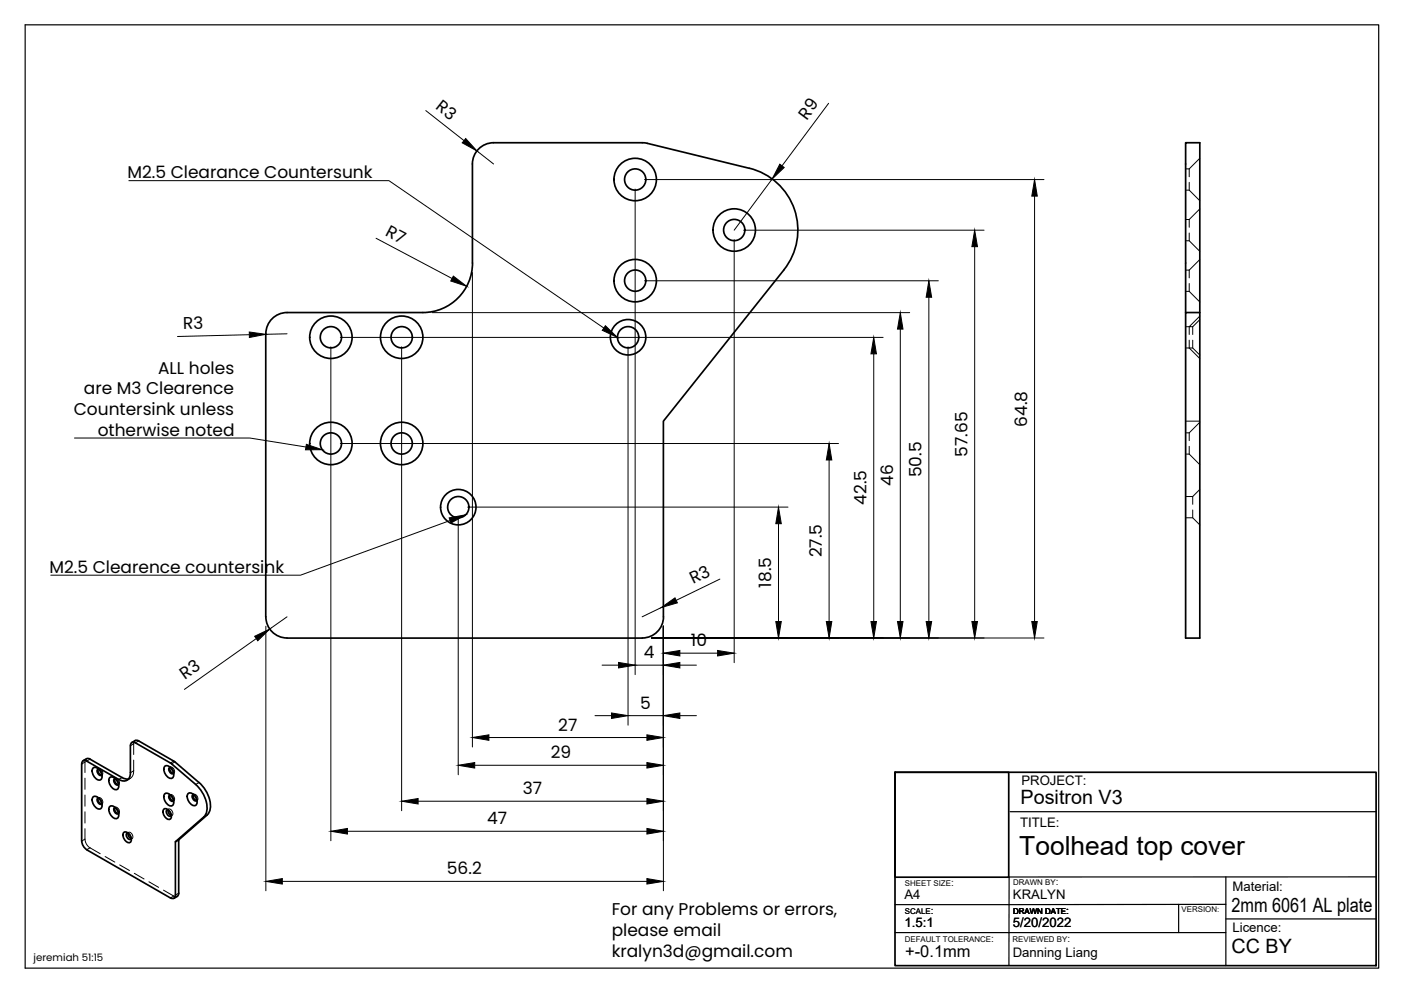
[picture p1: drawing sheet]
<svg xmlns="http://www.w3.org/2000/svg" width="297mm" height="210mm" viewBox="0 0 297 210" stroke-linecap="round" stroke-linejoin="round" font-family="sans-serif">
<!-- layer: Visible -->
<g fill="none" stroke="#000" stroke-width=".36">
<path d="M104.7 30.3a4.5 4.5 0 0 0-4.5 4.5v21a10.5 10.5 0 0 1-10.5 10.5h-28.8a4.5 4.5 0 0 0-4.6 4.5l.1 60a4.5 4.5 0 0 0 4.5 4.5h75.3a4.5 4.5 0 0 0 4.5-4.5v-41.5l25.5-32.1a13.5 13.5 0 0 0-7.3-21.5l-22.2-5.4h-32.1M251.4 66.3v-36h3v105h-3v-69h3M28 157.4l.9-.5 .5 .2 7.4 4.3 5.4 4.5a6.5 6.5 0 0 1 2.3 6.1l-.6 .8M28.7 157.5l7.7 4.4M28.7 157.5a.65 .65 0 0 0-.7-.1 .65 .65 0 0 0-.4 .7l.1 5.7a1.52 1.52 0 0 1-.8 1.6 1.52 1.52 0 0 1-1.7-.1l-6.8-3.9a.65 .65 0 0 0-.8-.1 .65 .65 0 0 0-.3 .7v16.3a2.43 2.43 0 0 0 1.1 1.9l17.7 10.2a.64 .64 0 0 0 .8 0 .64 .64 0 0 0 .3-.6v-11.3l6-5.3M19.1 161l6.8 3.9 .7 .2 .6 .1M19.1 160.9l-.5-.1-1 .5M19.7 169a1.28 1.28 0 0 1 1.7 1 1.14 1.14 0 0 1-.2 1.5 1.85 1.85 0 0 1-1.5-2.5zM19.7 162.8a1.28 1.28 0 0 1 1.7 1 1.14 1.14 0 0 1-.2 1.6 1.85 1.85 0 0 1-1.5-2.6zM20.8 163.1a.97 .97 0 0 0 .8 1.2M20.8 169.2a.97 .97 0 0 0 .8 1.2M20.9 163.1h-.2a.89 .89 0 0 0 .8 1.3l.1-.1"/>
<path d="M20.9 169.2h-.2a.89 .89 0 0 0 .8 1.3l.1-.1M23.3 164.9a1.28 1.28 0 0 1 1.7 .9 1.14 1.14 0 0 1-.3 1.6 1.85 1.85 0 0 1-1.4-2.5zM23.3 171a1.28 1.28 0 0 1 1.7 1 1.14 1.14 0 0 1-.3 1.6 1.85 1.85 0 0 1-1.4-2.6zM24.4 165.1a.97 .97 0 0 0 .7 1.3M24.4 171.2a.97 .97 0 0 0 .7 1.3M24.4 165.1h-.2a.89 .89 0 0 0 .8 1.3l.1-.1M24.4 171.2l-.2 .1a.89 .89 0 0 0 .8 1.3l.1-.2M26.3 176.4a1.45 1.45 0 0 1 1.3 2.2 1.45 1.45 0 0 1-1.3-2.2zM27.1 176.6l.2 .7 .5 .5-.1 .2a.85 .85 0 0 1-.8-1.3l.2-.1M34.8 171.5a1.45 1.45 0 0 1 1.3 2.2 1.45 1.45 0 0 1-1.3-2.2zM34.9 168.3a1.28 1.28 0 0 1 1.7 1 1.14 1.14 0 0 1-.2 1.6 1.85 1.85 0 0 1-1.5-2.6zM34.9 162.5a1.28 1.28 0 0 1 1.7 1 1.14 1.14 0 0 1-.2 1.5 1.85 1.85 0 0 1-1.5-2.5z"/>
<path d="M35.6 171.7h-.2a.85 .85 0 0 0 .8 1.3l.1-.1-.5-.5-.2-.7M36 162.7a.9 .9 0 0 0 .8 1.2l-.1 .2a.89 .89 0 0 1-.8-1.3l.2-.1M36 168.5a.97 .97 0 0 0 .8 1.3M36.1 168.5l-.2 .1a.89 .89 0 0 0 .8 1.3l.1-.1M36.4 162l5.1 4.3a6.5 6.5 0 0 1 2.2 6.1l-.5 .8M37.9 178.1l-.7 .4M37.9 178.1v11.3M39.9 168.3a1.28 1.28 0 0 1 1.7 .9 1.14 1.14 0 0 1-.2 1.6 1.85 1.85 0 0 1-1.5-2.5zM41.7 169.7l-.1 .1a.89 .89 0 0 1-.7-1.3h.1a.91 .91 0 0 0 .7 1.2M43.9 172.8l-6 5.3M37.9 189.4l-.1 .5-.9 .6"/>
<circle cx="134.7" cy="38.1" r="2.25"/>
<circle cx="134.7" cy="38.1" r="4.5"/>
<circle cx="134.7" cy="59.5" r="2.25"/>
<circle cx="134.7" cy="59.5" r="4.5"/>
<circle cx="155.7" cy="48.8" r="2.25"/>
<circle cx="155.7" cy="48.8" r="4.5"/>
<circle cx="70.2" cy="71.5" r="2.25"/>
<circle cx="70.2" cy="71.5" r="4.5"/>
<circle cx="85.2" cy="71.5" r="2.25"/>
<circle cx="85.2" cy="71.5" r="4.5"/>
<circle cx="133.2" cy="71.5" r="2.25"/>
<circle cx="133.2" cy="71.5" r="3.8"/>
<circle cx="70.2" cy="94" r="2.25"/>
<circle cx="70.2" cy="94" r="4.5"/>
<circle cx="85.2" cy="94" r="2.25"/>
<circle cx="85.2" cy="94" r="4.5"/>
<circle cx="97.2" cy="107.5" r="2.25"/>
<circle cx="97.2" cy="107.5" r="3.8"/>
</g>
<!-- layer: Hidden -->
<g fill="none" stroke="#000" stroke-width=".21">
<path d="M251.4 35.8h.7M252.1 38.7v1.6M252.1 35.8v1.7M254.4 33.6l-2.3 2.2M251.4 51h.7l2.3 2.3M251.4 40.3h.7l2.3 2.3M251.4 46.5h.7M251.4 57.3h.7M252.1 49.4v1.6M252.1 46.5v1.7M252.1 57.3v1.6M254.4 44.3l-2.3 2.2"/>
<path d="M254.4 55l-2.3 2.3M251.4 69.3h.7v1.6M251.4 61.8h.7l2.3 2.2M251.4 73.8h.7M252.1 60.1v1.7M252.1 72.1v1.7M252.1 73.8h.8l1.5 1.5M252.1 73.8l2.3 2.2M252.9 72.1v1.7M252.9 69.3v1.6M254.4 67l-2.3 2.3h.8M254.4 67.8l-1.5 1.5"/>
<path d="M251.4 89.3h3M251.4 91.8h.7M251.4 96.3h.7M252.1 94.6v1.7M252.1 91.8v1.6M252.1 96.3l2.3 2.2M254.4 89.5l-2.3 2.3M251.4 109.8h1.5l1.5 1.5M251.4 105.3h1.5M252.9 108.1v1.7M252.9 105.3v1.6M254.4 103.8l-1.5 1.5"/>
<path d="M28.7 157l-.4 .7v2.3M18 175.7v2.2a2.35 2.35 0 0 0 1.1 1.9l2.2 1.2M18 165v2.4M18 168.6v2.3M18 172.1v2.4M18.3 160.9l-.3 .7v2.2M20.6 162.8l.5 .3M20.6 169l.5 .3M20.8 163.1a.77 .77 0 0 1 .8 .3 .77 .77 0 0 1 0 .9l-.1-.7-.6-.5M20.8 169.2a.76 .76 0 0 1 .9 .4 .76 .76 0 0 1-.2 .9M20.9 169.2l.5 .4 .2 .8M20.9 163l-.2 .1"/>
<path d="M20.9 169.1l-.2 .1M21.6 164.1v.6M21.6 170.2v.6M21.7 164.3l-.2 .1M21.7 170.4l-.2 .1M24.1 164.9l.5 .3M24.1 171l.5 .3M24.4 165.1a.75 .75 0 0 1 .8 .4 .75 .75 0 0 1-.1 .9M24.4 171.2a.77 .77 0 0 1 .8 .4 .77 .77 0 0 1-.1 .9M24.4 165.1l.6 .5 .1 .7M24.4 171.2l.6 .4 .1 .9M24.4 165l-.1 .1"/>
<path d="M24.4 171.2l-.1 .1M25.2 166.1v.6M25.2 172.2v.6M25.2 166.3l-.2 .1M25.2 172.5l-.2 .1M26.9 176.5l.4 .2M27.2 176.6a.74 .74 0 0 1 .8 .3 .74 .74 0 0 1-.1 .9l-.2-.6zM27.3 176.5l-.4 .2M27.6 165l-.7 .5M27.8 177.6v.4M28 177.8l-.3 .2M28.3 161.2v3l-.3 .5-.8 .5"/>
<path d="M35.4 171.6l.4 .2M35.7 171.6a.83 .83 0 0 1 .8 .4 .83 .83 0 0 1 0 .9h-.2l-.1-.7-.6-.5zM35.8 171.5l-.4 .3M35.8 162.5l.5 .3M35.8 168.3l.5 .3M36 162.7a.77 .77 0 0 1 .9 .4 .77 .77 0 0 1-.1 .9M36 168.5a.77 .77 0 0 1 .9 .4 .77 .77 0 0 1-.1 .9M36.1 162.7l.6 .5 .1 .7M36.1 168.5l.6 .6 .1 .7M36.1 162.6l-.2 .1M36.1 168.5l-.2 .1M36.3 172.7v.4"/>
<path d="M36.5 172.9l-.3 .2M36.8 163.7v.6M36.8 169.5v.7M36.9 163.9l-.2 .1M36.9 169.8l-.2 .1M40.7 168.2l.6 .3M41 168.5a.77 .77 0 0 1 .8 .3 .77 .77 0 0 1-.1 .9M41 168.5l.7 .5v.7M41.1 168.4l-.2 .1M41.8 169.5v.6M41.8 169.7l-.2 .1M22.3 181.6l2 1.2"/>
<path d="M25.4 183.4l2.1 1.2M28.5 185.2l2 1.2M31.6 187l2 1.1M34.7 188.7l2.1 1.3 .4 .1 .4-.1"/>
</g>
<!-- layer: Visible Narrow -->
<path d="M29.4 157.1l-.7 .4M19.1 161l-.7 .4M25.9 164.9l-.7 .4M36.8 161.4l-.7 .4M37.1 161.5l-.7 .5M42.2 165.9l-.7 .4M43.9 172.8l-.7 .4M37.9 189.4l-.7 .4" fill="none" stroke="#000" stroke-width=".21"/>
<!-- layer: Hidden Narrow -->
<path d="M28.3 157.7l-.7 .4M18 161.6l-.7 .4M18 177.9l-.7 .4M19.1 179.8l-.7 .4M28.3 163.4l-.7 .4M36.8 190l-.7 .4" fill="none" stroke="#000" stroke-width=".21"/>
<!-- layer: Border -->
<path d="M5.3 5.3h287v200h-287z" fill="none" stroke="#000" stroke-width=".25"/>
<!-- layer: TitleBlock -->
<path d="M189.8 163.7h102v41h-102zM189.8 163.7h24.1v22.3h-24.1z" fill="none" stroke="#000" stroke-width=".36"/>
<path d="M214.1 172.1h77.7M189.8 197.7h70.1M249.9 191.7v6M259.9 194.8h31.9M259.9 185.9v18.8M259.9 191.7l-70.1 .1M291.8 185.9h-77.8l-.1 18.8" fill="none" stroke="#000" stroke-width=".25"/>
<!-- layer: Dimensions -->
<g fill="none" stroke="#000" stroke-width=".21">
<path d="M90.3 23.4l8.1 6.4M101.1 32l3.5 2.8M136.7 38.1h84.6M163.7 38l-8 10.8M175.7 21.9l-9.9 13.3M79.7 50.5l16.1 8.5M100.2 57.8v100.6M134.7 40.1v102.9M136.7 59.5h62.2M155.7 50.8v89.7M157.6 48.8h51M206.7 52.3v79.5"/>
<path d="M219.4 41.6v90.2M52.9 71l-15.3 .3M60.9 70.8l-4.5 .1M70.1 73.5v104.8M72.2 71.5h115M85.2 73.5v98.4M91.7 66.3h101.2M133.2 73.5v80.2M185.3 75v56.8M190.9 69.8v62M196.9 63v68.8M72.2 94h105.6"/>
<path d="M175.8 97.5v34.3M97.2 109.5v54.8M99.1 107.5h68M165.1 111v20.8M54.3 135.4l-15.2 10.8M56.4 132.8v56.1M60.9 130.8l-3.7 2.6M138.2 135.3h83.1M140.2 128.8l-4.1 2M140.7 132.8v56.1M144.1 138.5h8M152.6 122.8l-9.2 4.5"/>
<path d="M103.7 156.4h33.5M126.2 151.7h3.4M127.7 141h3.4M133.2 151.7h7.5M134.7 141h6M144.1 151.7h3.6M144.1 141h3.6M73.7 176.2h63.5M88.6 169.9h48.6M100.6 162.3h36.6M59.9 186.9h77.3"/>
</g>
<g fill="#000" stroke="#000" stroke-width=".21">
<path d="M98.7 29.4l2.4 2.6-3.1-1.7zM165.3 34.8l1 .7-2.6 2.5zM96.1 58.5l2.8 2.2-3.3-1.1zM206.7 48.8l.5 3.5h-1.1zM219.4 38.1l.5 3.5h-1.1zM52.9 70.4l3.5 .5-3.5 .7zM185.3 71.5l.5 3.5h-1.1zM190.9 66.3l.6 3.5h-1.2zM196.9 59.5l.6 3.5h-1.1zM175.8 94l.6 3.5h-1.2zM165.1 107.5l.6 3.5h-1.2zM54 134.9l3.2-1.5-2.5 2.5z"/>
<path d="M140.2 128.8l2.9-2 .5 1zM140.7 138.5l3.4-.6v1.2zM152.1 137.9l3.6 .6-3.6 .6zM164.5 131.8h1.2l-.6 3.5zM175.2 131.8h1.2l-.6 3.5zM184.7 131.8h1.1l-.5 3.5zM190.3 131.8h1.2l-.6 3.5zM196.4 131.8h1.1l-.6 3.5zM206.1 131.8h1.1l-.5 3.5zM218.8 131.8h1.1l-.5 3.5zM100.2 156.4l3.5-.6v1.2zM129.6 151.2l3.6 .5-3.6 .6z"/>
<path d="M131.1 140.5l3.6 .5-3.6 .6zM137.2 155.8l3.5 .6-3.5 .6zM140.7 151.7l3.4-.5v1.1zM140.7 141l3.4-.5v1.1zM70.1 176.2l3.6-.5v1.1zM85.2 169.9l3.4-.6v1.2zM97.2 162.3l3.4-.6v1.1zM137.2 161.7l3.5 .6-3.5 .5zM137.2 169.3l3.5 .6-3.5 .6zM137.2 175.7l3.5 .5-3.5 .6zM56.4 186.9l3.5-.6v1.1zM137.2 186.3l3.5 .6-3.5 .5z"/>
</g>
<!-- layer: Annotations -->
<path d="M128.4 69.1l2.5 2.4-3.2-1.5zM65 94.2l3.3 1.1-3.5 .1zM95.2 109.8l3.5-.7-3.1 1.8z" fill="#000" stroke="#000" stroke-width=".21"/>
<path d="M27.3 38.3h55.2l45.5 31.2M15.8 92.9h37.2l11.9 1.9M95.4 110.4l-31.7 11.6h-52.9" fill="none" stroke="#000" stroke-width=".21"/>
<text font-size="5.6" x="216.1" y="181.2">Toolhead top cover</text>
<g font-size="4.2">
<text x="216.4" y="170.6">Positron V3</text>
<text x="261.1" y="193.3">2mm 6061 AL plate</text>
<text x="261.1" y="202.1">CC BY</text>
</g>
<g font-size="3.6">
<text x="92.2" y="23" transform="rotate(38 92.2 23)">R3</text>
<text x="171" y="25.6" transform="rotate(-53 171 25.6)">R9</text>
<text x="27" y="37.8">M2.5 Clearance Countersunk</text>
<text x="81.5" y="49.8" transform="rotate(28 81.5 49.8)">R7</text>
<text x="38.8" y="69.8" transform="rotate(-1 38.8 69.8)">R3</text>
<text x="17.8" y="83.6">are M3 Clearence</text>
<text x="33.5" y="79.2">ALL holes</text>
<text x="15.6" y="88">Countersink unless</text>
<text x="20.7" y="92.4">otherwise noted</text>
<text x="217.8" y="90.5" transform="rotate(-90 217.8 90.5)">64.8</text>
<text x="195.4" y="101.2" transform="rotate(-90 195.4 101.2)">50.5</text>
<text x="205.1" y="96.8" transform="rotate(-90 205.1 96.8)">57.65</text>
<text x="183.7" y="107.1" transform="rotate(-90 183.7 107.1)">42.5</text>
<text x="189.4" y="103" transform="rotate(-90 189.4 103)">46</text>
<text x="174.3" y="118.2" transform="rotate(-90 174.3 118.2)">27.5</text>
<text x="10.5" y="121.5">M2.5 Clearence countersink</text>
<text x="146.9" y="123.9" transform="rotate(-26 146.9 123.9)">R3</text>
<text x="163.5" y="124.6" transform="rotate(-90 163.5 124.6)">18.5</text>
<text x="146.5" y="137">10</text>
<text x="136.5" y="139.5">4</text>
<text x="39.2" y="144.2" transform="rotate(-35 39.2 144.2)">R3</text>
<text x="118.4" y="154.9">27</text>
<text x="135.7" y="150.2">5</text>
<text x="116.8" y="160.8">29</text>
<text x="110.8" y="168.4">37</text>
<text x="103.3" y="174.7">47</text>
<text x="94.8" y="185.3">56.2</text>
<text x="129.7" y="194.1">For any Problems or errors,</text>
<text x="129.7" y="198.5">please email</text>
<text x="129.7" y="202.9">kralyn3d@gmail.com</text>
</g>
<text font-size="3.5" x="191.9" y="202.9">+-0.1mm</text>
<g font-size="2.8">
<text x="216.6" y="166.5">PROJECT:</text>
<text x="216.3" y="175.4">TITLE:</text>
<text x="191.7" y="190.6">A4</text>
<text x="214.8" y="190.6">KRALYN</text>
<text x="261.3" y="188.9">Material:</text>
<text x="191.7" y="196.6">1.5:1</text>
<text x="214.7" y="196.6">5/20/2022</text>
<text x="261.3" y="197.6">Licence:</text>
<text x="214.7" y="203">Danning Liang</text>
</g>
<text font-size="2.2" x="7.1" y="203.7">jeremiah 51:15</text>
<g font-size="2.1">
<text x="201.6" y="187.9">:</text>
<text x="223.8" y="187.6">:</text>
<text x="197.4" y="193.7">:</text>
<text x="226.1" y="193.7">:</text>
<text x="210.1" y="199.7">:</text>
<text x="226.3" y="199.8">:</text>
</g>
<g font-size="1.7">
<text x="191.9" y="187.9">SHEET SIZE</text>
<text x="214.8" y="187.6">DRAWN BY</text>
<text x="191.9" y="193.7">SCALE</text>
<text x="214.8" y="193.7">DRAWN DATE</text>
<text x="250.5" y="193.4">VERSION:</text>
<text x="191.8" y="199.7">DEFAULT TOLERANCE</text>
<text x="214.7" y="199.8">REVIEWED BY</text>
</g>
</svg>
